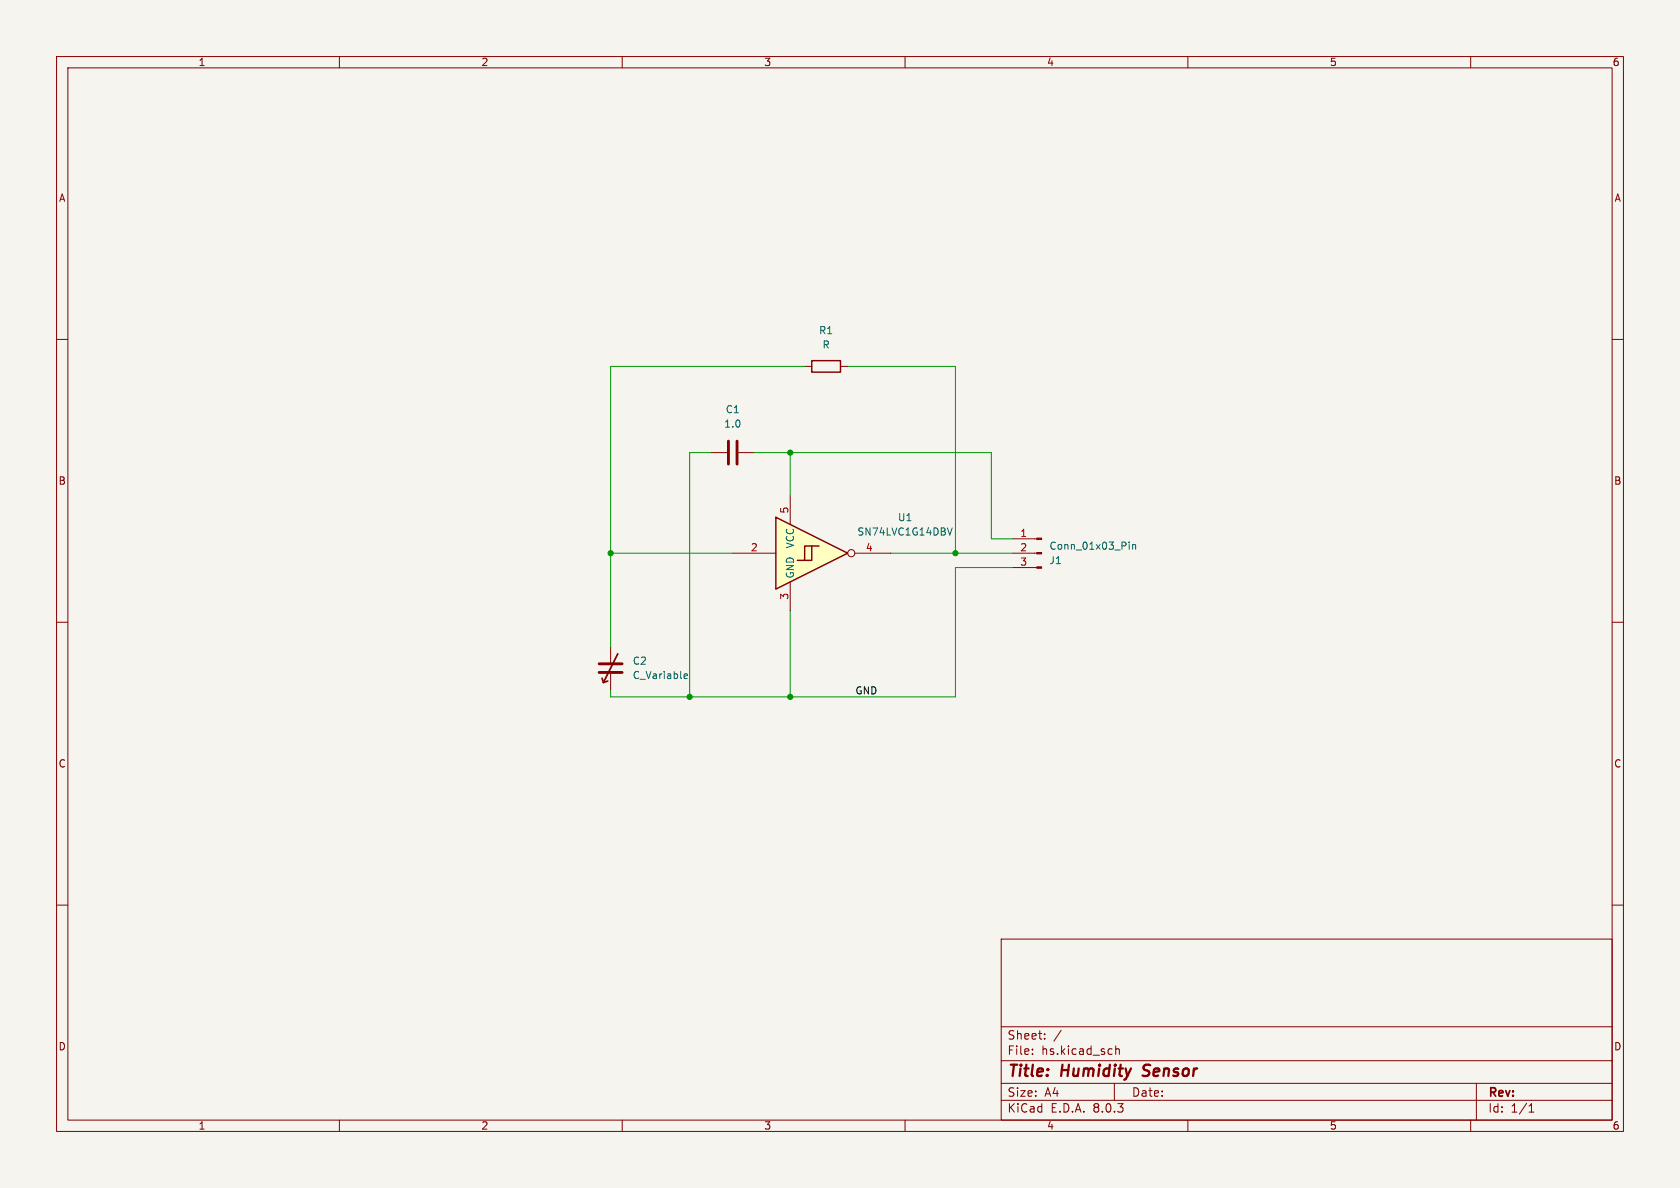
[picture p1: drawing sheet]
<svg xmlns="http://www.w3.org/2000/svg" width="297mm" height="210mm" viewBox="0 0 297 210" stroke-linecap="round" stroke-linejoin="round" font-family="sans-serif">
<path d="M0 0h297v210h-297z" fill="#f5f4ef" stroke="#f5f4ef" stroke-width=".18"/>
<g fill="none" stroke="#840000" stroke-width=".18">
<path d="M10 10h277v190h-277zM12 12h273v186h-273zM60 10v2M110 10v2M160 10v2M210 10v2M260 10v2M10 60h2M285 60h2M10 110h2M285 110h2M10 160h2"/>
<path d="M285 160h2M177 166h108v32h-108zM60 198v2M110 198v2M160 198v2M177 194.5h108M177 191.5h108M177 187.5h108M177 181.5h108M182.5 186.3v.1M182.5 185.5v.1M184.7 183.6v.1"/>
<path d="M184.7 182.8v.1M187.6 182.1l-1.3 2M197 191.5v3M197.2 184.9v1.5M197.2 185.5l.3-.1 .3 .1 .1 .9M210 198v2M260 198v2M261 191.5v6.5M270.3 196.6h.9M270.3 195.5l.4-.4v1.5"/>
</g>
<path d="M202 190.1l.3 .1M202.3 188.4l-.1 .2v.4" fill="none" stroke="#840000" stroke-width=".4"/>
<path d="M137.2 91.4l12.7 6.4-12.7 6.3z" fill="#ffffc2"/>
<path d="M143.5 63.8h5.1v2h-5.1zM137.2 91.4l12.7 6.4-12.7 6.3zM143.5 96.5v2.6h-2.5M144.8 96.5h-2.6v2.6" fill="none" stroke="#840000" stroke-width=".25"/>
<g fill="none" stroke="#840000" stroke-width=".18">
<path d="M142.2 64.8h1.3M148.6 64.8h1.3M125.7 80h2.8M129.5 97.8h7.7M130.6 80h2.7M139.7 87.6v5.1M151.1 97.8h6.4M179.1 97.8h4.2M179.1 95.3h4.2M107.9 114.3v3M107.9 118.9v3M139.7 102.9v5.1"/>
<path d="M179.1 100.3h4.2"/>
<circle cx="150.5" cy="97.8" r=".63"/>
</g>
<path d="M167.5 93.3l.4 1.3 .4-1.3M199.6 95.8v.2M199.6 96.3v.8M200.2 96.3v.8M200.2 96.4l.2-.1h.3l.1 .8M121 119.9h.5M121 119.2l.4-.1 .1 .3-.6 .1" fill="none" stroke="#006464" stroke-width=".18"/>
<path d="M128.8 78v4M130.3 78v4M105.9 117.3h4.1M105.9 118.9h4.1" fill="none" stroke="#840000" stroke-width=".51"/>
<path d="M106.4 119.9l.3 .8M109.2 115.6l-2.5 5.1M107.4 120.4l-.7 .3" fill="none" stroke="#840000" stroke-width=".3"/>
<g fill="#840000" stroke="#840000" stroke-width=".18">
<path d="M183.3 100.2h.8v.3h-.8z"/>
<path d="M183.3 97.7h.8v.2h-.8z"/>
<path d="M183.3 95.1h.8v.3h-.8z"/>
</g>
<path d="M142.2 64.8h-34.3v49.5M149.9 64.8h19v33M107.9 97.8h21.6M125.7 80h-3.8v43.2M133.3 80h42v15.3h3.8M139.7 80v7.6M157.5 97.8h21.6M139.7 108v15.2M179.1 100.3h-10.2v22.9h-61v-1.3" fill="none" stroke="#009600" stroke-width=".18"/>
<g fill="#009600" stroke="#009600" stroke-width=".18">
<circle cx="139.7" cy="123.2" r=".46"/>
<circle cx="121.9" cy="123.2" r=".46"/>
<circle cx="107.9" cy="97.8" r=".46"/>
<circle cx="139.7" cy="80" r=".46"/>
<circle cx="168.9" cy="97.8" r=".46"/>
</g>
<g font-size="2.8" fill="#840000">
<text x="178" y="190.9">Title:</text>
<text x="187.7" y="190.9">Humidity</text>
<text x="202.9" y="190.9">Sensor</text>
</g>
<g font-size="2.1" fill="#840000">
<text x="178" y="184">Sheet:</text>
<text x="178" y="186.7">File:</text>
<text x="184.1" y="186.7">hs.kicad_sch</text>
<text x="178" y="196.9">KiCad</text>
<text x="178" y="194.1">Size:</text>
<text x="184.7" y="194.1">A4</text>
<text x="185.7" y="196.9">E.D.A.</text>
<text x="193.3" y="196.9">8.0.3</text>
<text x="200" y="194.1">Date:</text>
<text x="263" y="194.3">Rev:</text>
<text x="263" y="196.9">Id:</text>
<text x="267.1" y="196.9">1/1</text>
</g>
<g font-size="1.8" fill="#840000">
<text x="35" y="11.9">1</text>
<text x="85" y="11.9">2</text>
<text x="135" y="11.9">3</text>
<text x="185" y="11.9">4</text>
<text x="235" y="11.9">5</text>
<text x="285" y="11.9">6</text>
<text x="10.3" y="35.9">A</text>
<text x="285.3" y="35.9">A</text>
<text x="10.3" y="85.9">B</text>
<text x="285.3" y="85.9">B</text>
<text x="10.3" y="135.9">C</text>
<text x="285.3" y="135.9">C</text>
<text x="10.3" y="185.9">D</text>
<text x="285.3" y="185.9">D</text>
<text x="35" y="199.9">1</text>
<text x="85" y="199.9">2</text>
<text x="135" y="199.9">3</text>
<text x="185" y="199.9">4</text>
<text x="235" y="199.9">5</text>
<text x="285" y="199.9">6</text>
</g>
<g font-size="1.8" fill="#006464">
<text x="144.7" y="59.3">R1</text>
<text x="145.3" y="61.8">R</text>
<text x="127.9" y="75.8">1.0</text>
<text x="128.2" y="73.3">C1</text>
<text x="151.5" y="94.9">SN74LVC1G14DBV</text>
<text x="158.6" y="92.3">U1</text>
<text x="140.6" y="97" transform="rotate(-90 140.6 97)">VCC</text>
<text x="185.4" y="99.9">J1</text>
<text x="185.4" y="97.4">Conn_01x03_Pin</text>
<text x="140.6" y="102.4" transform="rotate(-90 140.6 102.4)">GND</text>
<text x="111.8" y="117.7">C2</text>
<text x="111.8" y="120.2">C_Variable</text>
</g>
<g font-size="1.8" fill="#a90000">
<text x="139.4" y="90.9" transform="rotate(-90 139.4 90.9)">5</text>
<text x="180.3" y="95">1</text>
<text x="132.6" y="97.5">2</text>
<text x="153" y="97.5">4</text>
<text x="180.3" y="97.5">2</text>
<text x="180.3" y="100.1">3</text>
<text x="139.4" y="106.1" transform="rotate(-90 139.4 106.1)">3</text>
</g>
<text font-size="1.8" fill="#0f0f0f" x="151.1" y="122.8">GND</text>
</svg>
